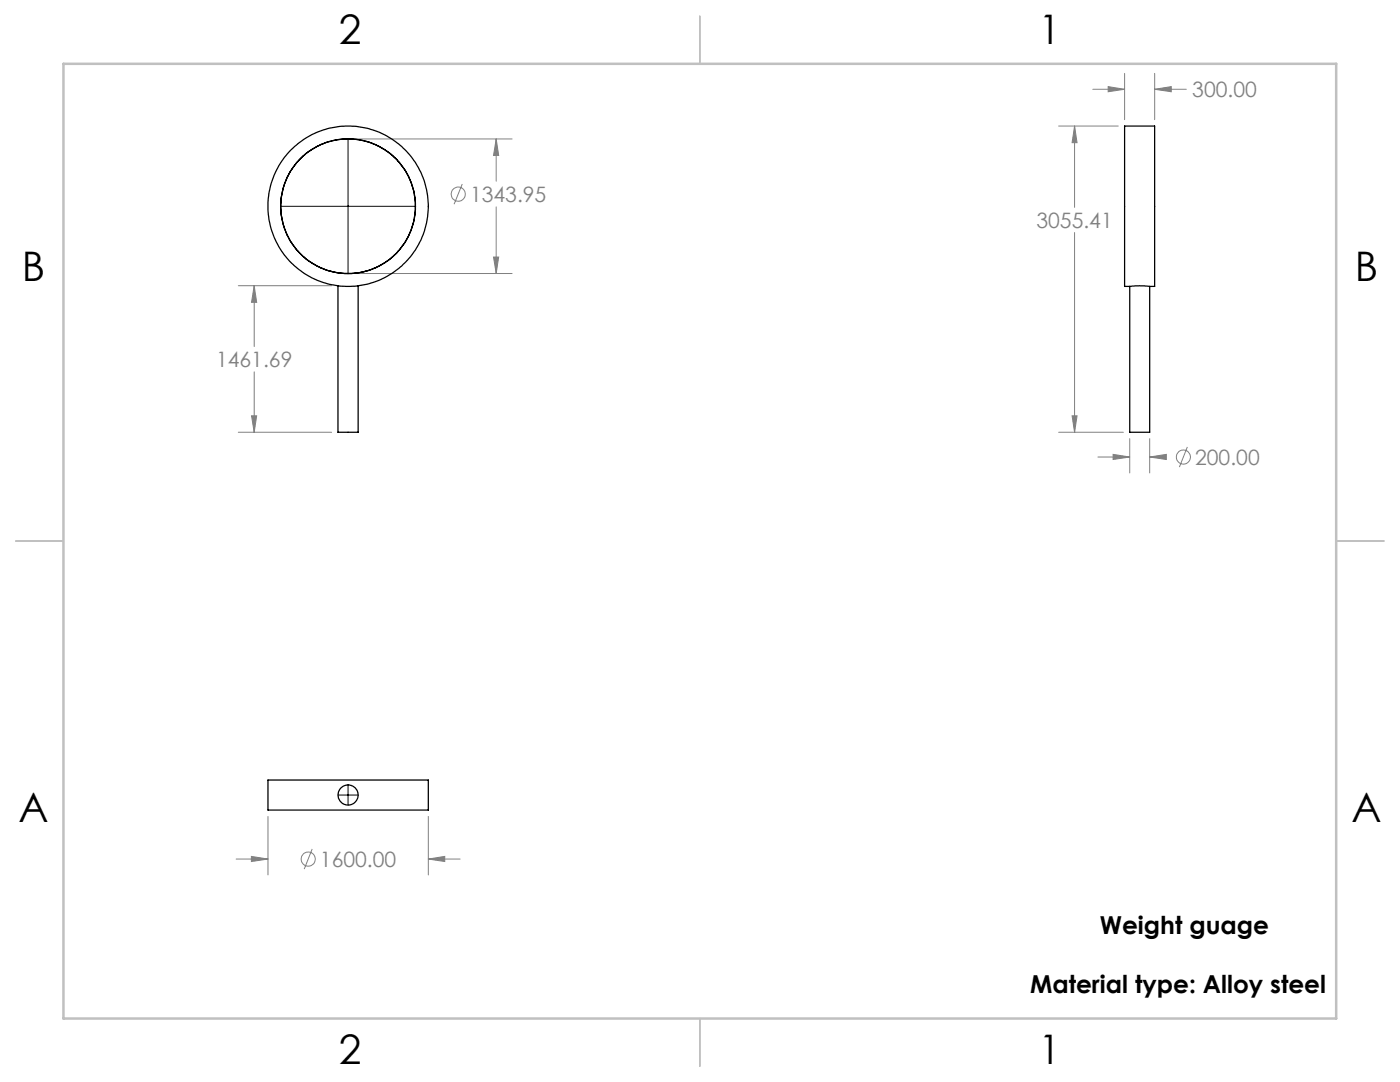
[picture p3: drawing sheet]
<svg xmlns="http://www.w3.org/2000/svg" width="279mm" height="216mm" viewBox="0 0 279 216" stroke-linecap="round" stroke-linejoin="round" font-family="sans-serif">
<g fill="none" stroke="#808080" stroke-width=".2">
<path d="M218.1 17.8h6.3M221.2 17.3l3.2 .5-3.2 .5zM224.4 14.6v9.3M230.4 17.8l3.4-.5v1zM230.4 14.6v9.3M230.4 17.8h6.3M70.7 27.7h31.5M92.3 36.7l-1.7 4M99 27.7l.5 3.3h-1zM99 27.7v8.5M211.3 25.2h11.9M214.5 25.2v16.2"/>
<path d="M214.5 25.2l.4 3.3h-.9zM47.6 57h18.6M50.7 57l.5 3.3h-1zM50.7 57v12.1M70.7 54.6h31.5M98.5 51.3h1l-.5 3.3zM99 41.3v13.3M214.5 46.4v39.9M50.7 74.2v12.1M47.6 86.3h18.6M50.2 83h1l-.5 3.3zM211.3 86.3h12.9"/>
<path d="M214 83h.9l-.4 3.3zM219.1 91.2h6.4M222.1 90.7l3.4 .5-3.4 .5zM225.5 87.5v6.9M229.4 87.5v6.9M229.4 91.2h3.2M229.4 91.2l3.4-.5v1zM237 89.2l-1.6 4M47.1 171.4h6.4M50.2 170.9l3.3 .5-3.3 .5zM53.5 162.9v11.7M62.3 169.4l-1.6 4"/>
<path d="M85.5 171.4l3.3-.5v1zM85.5 162.9v11.7M85.5 171.4h6.3"/>
<circle cx="91.5" cy="38.7" r="1.4"/>
<circle cx="236.2" cy="91.2" r="1.41"/>
<circle cx="61.5" cy="171.4" r="1.41"/>
</g>
<path d="M69.5 27.7v26.9M56 41.2h13.4M69.4 41.2h13.6M67.4 158.6h2M69.5 156.6v2.1l2-.1M69.5 158.8v1.9" fill="none" stroke="#000" stroke-width=".2"/>
<path d="M139.7 3.2v9.5M3.1 107.9h9.6M266.7 107.9h9.5M139.7 203.2v9.6" fill="none" stroke="#c0c0c0" stroke-width=".25"/>
<path d="M12.7 12.7h254v190.5h-254z" fill="none" stroke="#c0c0c0" stroke-width=".5"/>
<path d="M50.7 57l.5 3.3h-1zM50.2 83h1l-.5 3.3zM99 27.7l.5 3.3h-1zM98.5 51.3h1l-.5 3.3zM214.5 25.2l.4 3.3h-.9zM214 83h.9l-.4 3.3zM230.4 17.8l3.4-.5v1zM221.2 17.3l3.2 .5-3.2 .5zM222.1 90.7l3.4 .5-3.4 .5zM229.4 91.2l3.4-.5v1zM85.5 171.4l3.3-.5v1zM50.2 170.9l3.3 .5-3.3 .5z" fill="#808080"/>
<g fill="none" stroke="#000" stroke-width=".25">
<path d="M67.5 57v29.3h4v-29.3M225.5 57.1l1.9-.1 2 .1M225.5 57.1h-1.1v-31.9h6v31.9h-1M225.5 57.1v29.2h3.9v-29.2M53.5 155.6h32v6h-32z"/>
<circle cx="69.5" cy="41.2" r="16"/>
<circle cx="69.5" cy="41.2" r="13.4"/>
<circle cx="69.5" cy="158.6" r="2"/>
</g>
<g font-size="8.1">
<text x="67.6" y="8.9">2</text>
<text x="207.3" y="8.9">1</text>
<text x="4.4" y="56.2">B</text>
<text x="270.4" y="56.2">B</text>
<text x="3.7" y="164.1">A</text>
<text x="269.7" y="164.1">A</text>
<text x="67.6" y="212.4">2</text>
<text x="207.3" y="212.4">1</text>
</g>
<g font-size="4.9">
<text x="219.5" y="186.4">Weight guage</text>
<text x="205.6" y="198.2">Material type: Alloy steel</text>
</g>
<g font-size="4.2" fill="#808080">
<text x="237.9" y="19.4">300.00</text>
<text x="93.8" y="40.3">1343.95</text>
<text x="206.8" y="45.5">3055.41</text>
<text x="43.1" y="73.2">1461.69</text>
<text x="238.5" y="92.7">200.00</text>
<text x="63.9" y="173">1600.00</text>
</g>
</svg>
